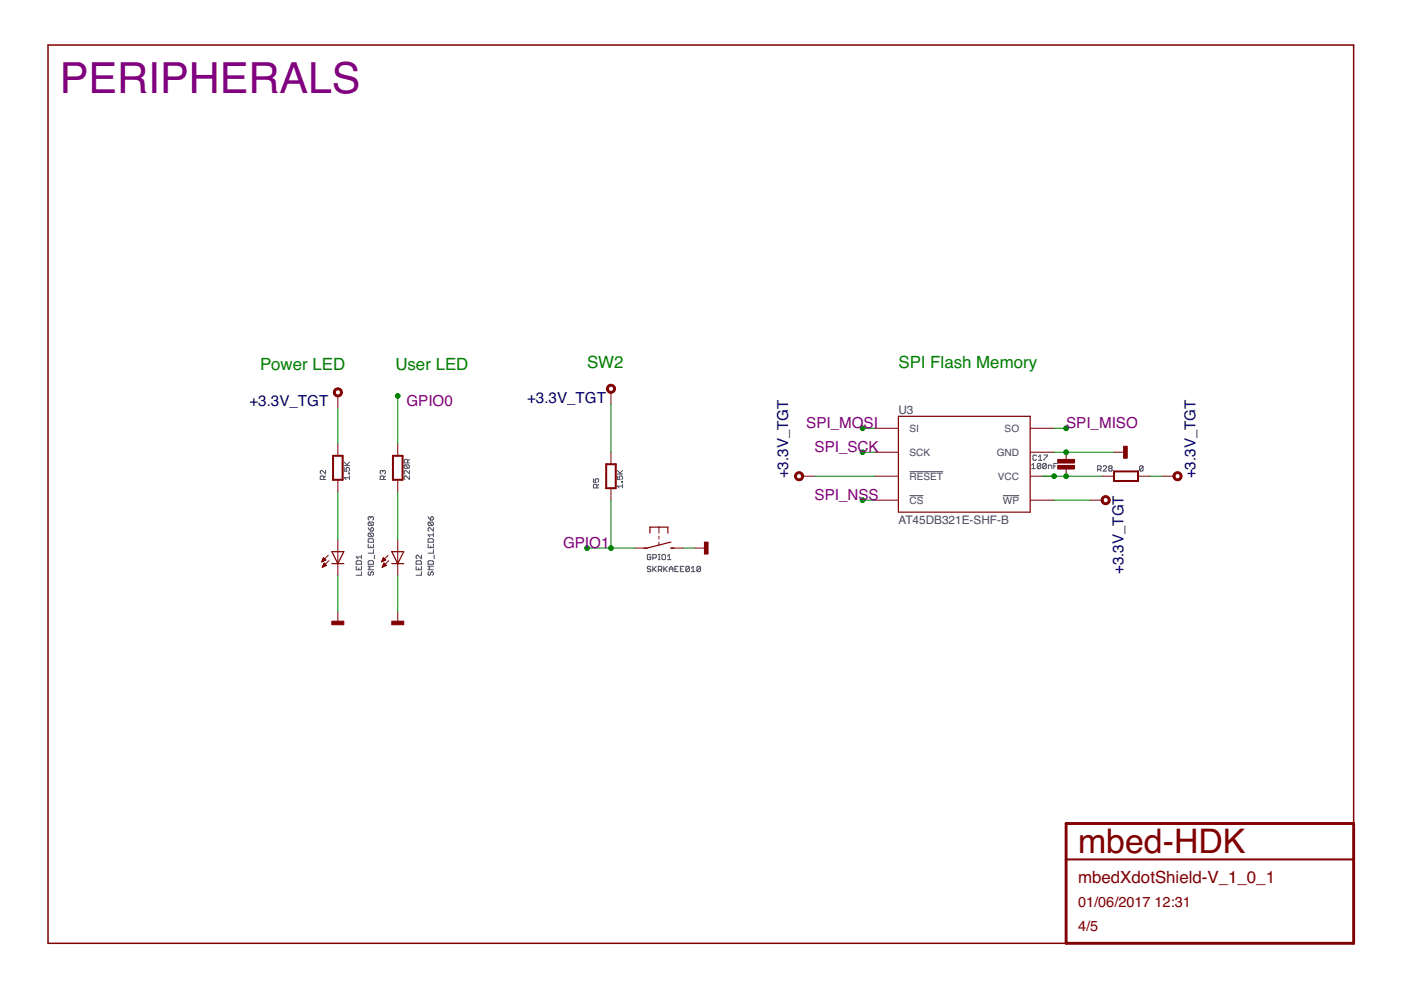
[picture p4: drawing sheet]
<svg xmlns="http://www.w3.org/2000/svg" width="297mm" height="210mm" viewBox="0 0 297 210" stroke-linecap="round" stroke-linejoin="round" font-family="sans-serif">
<g fill="none" stroke="#505050" stroke-width=".21">
<path d="M69 99.7v.8l-.7-.8-.4 .2v.4l.2 .2M73 99.1v.8h.5l-.1-.4 .1-.4h.4l.2 .2v.4l-.2 .2M73 98.7h1.1M73 98l.7 .7M74.1 98l-.6 .6M81.2 99.9l-.2-.2-.4 .2v.4l.2 .2M81.2 99.9l.1-.2 .4 .2v.4l-.2 .2M81.2 99.9v.2M85.9 98.6h.7l.2 .2v.3l-.2 .2M85.9 98.6l-.2 .2v.3l.2 .2h.7M85.9 98.6l.7 .7M86.4 98.1v-.5l-.2-.2-.5 .2v.5h1.1"/>
<path d="M86.8 99.7v.8l-.7-.8-.4 .2v.4l.2 .2M86.8 97.4l-.4 .4M130.9 99.8l.7 .7M132 99.8l-.6 .5M218.8 98.6l.3-.3v1.1M218.8 99.4h.7M219.8 96.7l-.2-.2h-.4l-.2 .2v.7l.2 .2h.4l.2-.2M220.2 97.6h.7M220.2 96.8l.4-.3v1.1M220.7 98.4v.8l-.2 .2h-.4l-.2-.2M220.7 98.4l-.2-.1h-.4l-.2 .1v.8M220.7 98.4l-.8 .8"/>
<path d="M221.3 96.5h.8l-.8 1.1M221.8 98.4v.8l-.1 .2h-.4l-.2-.2M221.8 98.4l-.1-.1h-.4l-.2 .1v.8M221.8 98.4l-.7 .8M222.3 99.4v-.8h.5l.2 .2v.6M223.4 98.8h.4M224.2 98.3h-.8v1.1M232.7 99.5h.6l.2-.2v-.3l-.2-.2h-.6v1.1M233.1 99.5l.4 .4M233.9 99l.2-.2h.3l.2 .2-.7 .9h.7M235.2 99.3h.4M235.2 99.3l-.1-.2 .1-.3h.4l.2 .2-.2 .3"/>
<path d="M235.2 99.3l-.1 .2 .1 .4h.4l.2-.2-.2-.4M242.4 99l-.2-.2h-.4l-.2 .2v.7M242.4 99v.7l-.2 .2h-.4l-.2-.2M242.4 99l-.8 .7M68.6 101.7v-.6l-.1-.2h-.4l-.2 .2v.6h1.1M69 100.9l-.4 .4M73.9 100.3h.2v.2h-.2zM74.1 101.3h-1.1l.4 .4M74.1 100.9v.8M75.5 119.1l.2-.2h.8l.1 .2v.5h-1.1zM76.6 118.1h-1.1l.4 .4M76.6 117.7v.8"/>
<path d="M78.1 114.4l.2-.2h.7l.2 .2v.6h-1.1zM78.1 115.4v.7h1.1v-.7M78.1 119.1l.2-.2h.7l.2 .2v.5h-1.1zM78.1 111.9l.5 .7M78.3 110.7l-.2 .2v.4l.2 .1h.7M78.3 113l-.2 .2v.4l.2 .2h.7M78.3 110.7h.7l.2 .2v.4l-.2 .1M78.3 113h.7l.2 .2v.4l-.2 .2M78.3 113l.7 .8M78.3 110.7l.7 .7M78.6 109.7l-.2-.2-.3 .2v.4l.2 .2M78.6 109.7v.2"/>
<path d="M78.6 112.1l.4-.2 .2 .2v.3l-.2 .2h-.4zM78.6 115.8v.3M78.6 109.7l.2-.2 .4 .2v.4l-.2 .2M79.2 116.5v.8h-1.1M79.4 117.7v.8M81.3 101.7v-.6l-.1-.2h-.4l-.2 .2v.6h1.1M81.7 100.9l-.4 .4M86.8 100.9v.8l-.7-.8-.4 .2v.4l.2 .2M88.2 119.1l.2-.2h.8l.1 .2v.5h-1.1zM89.3 117.7v.8l-.7-.8-.4 .2v.4l.2 .2M90.8 119.1l.2-.2h.7l.2 .2v.5h-1.1zM90.8 115.4v.7h1.1v-.7"/>
<path d="M90.8 114.4l.2-.2h.7l.2 .2v.6h-1.1zM90.8 109.5l.5 .8M91 110.7l-.2 .2v.4l.2 .1h.7M91 110.7h.7l.2 .2v.4l-.2 .1M91 110.7l.7 .7M91.3 109.7l.4-.2 .2 .2v.4l-.2 .2h-.4zM91.3 115.8v.3M91.9 116.5v.8h-1.1M91.9 111.9v.7l-.8-.7-.3 .2v.3l.2 .2M91.9 113v.8M91.9 113.4h-1.1l.3 .4M92.1 117.7v.8"/>
<path d="M125.8 101.5v.8h.6l-.2-.4 .2-.4h.3l.2 .2-.2 .6M126.6 103.4v-.5l-.2-.2h-.4l-.2 .2v.5h1.1M126.9 102.7l-.3 .4M130.9 100.9v.8h.5l-.1-.4 .1-.4h.4l.2 .2v.4l-.2 .2M130.9 100.5h1.1M131.8 102.1h.2v.2h-.2zM132 103.1h-1.1l.4 .3M132 102.7v.7M138 117.7l-.2-.1h-.4l-.2 .1v.8l.2 .2h.4l.2-.2v-.4h-.4M138.4 118.3h.6l.1-.2v-.4l-.1-.1h-.6v1.1M139.6 117.6h.4M139.6 118.7h.4"/>
<path d="M139.8 117.6v1.1M140.4 117.7l.1-.1 .6 .1v.8l-.2 .2-.5-.2zM141.5 117.9l.4-.3v1.1M141.5 118.7h.8M192.8 100h7.2M192.8 105.1h3M212.6 105.1h3.5M75.5 120.1v.7h1.1v-.7M76.1 120.4v.4M76.6 121.2v.8h-1.1M78.3 121.2l-.2 .2v.4l.3 .2 .2-.6 .4-.2 .2 .2v.4l-.2 .2M79.2 120.1h-1.1l.3 .3-.3 .4h1.1"/>
<path d="M88.2 120.1v.7h1.1v-.7M88.8 120.4v.4M89.3 121.2v.8h-1.1M91 121.2l-.2 .2v.4l.3 .2 .2-.2v-.4l.4-.2 .2 .2v.4l-.2 .2M91.9 120.1h-1.1l.3 .3-.3 .4h1.1M138 120.3l-.2-.2h-.4l-.2 .4 .2 .1h.4l.2 .4-.2 .2h-.4l-.2-.2M138.4 120.1v1.1M138.6 120.6l.5 .6M139.1 120.1l-.7 .7M139.6 120.8h.5l.2-.2v-.3l-.2-.2h-.5v1.1M140 120.8l.3 .4M140.7 120.1v1.1"/>
<path d="M140.9 120.6l.6 .6M141.5 120.1l-.8 .7M141.9 120.6h.8M141.9 121.2v-.7l.4-.4 .4 .4v.7M143.1 120.6h.3M143.8 120.1h-.7v1.1h.7M144.3 120.6h.3M145 120.1h-.7v1.1h.7M146.2 120.3l-.2-.2h-.4l-.2 .2v.7M146.2 120.3v.7l-.2 .2h-.4l-.2-.2M146.2 120.3l-.8 .7M146.6 121.2h.7"/>
<path d="M146.6 120.5l.4-.4v1.1M148.5 120.3l-.2-.2h-.4l-.1 .2v.7M148.5 120.3v.7l-.2 .2h-.4l-.1-.2M148.5 120.3l-.7 .7"/>
</g>
<path d="M287 174.6v-165.1h-276.8v190.5h215.8" fill="none" stroke="#800000" stroke-width=".32"/>
<path d="M226 174.6h61v25.4h-61z" fill="none" stroke="#800000" stroke-width=".61"/>
<path d="M70.6 96.6h2v5.1h-2zM83.3 96.6h2v5.1h-2zM128.5 98.4h2.1v5.1h-2.1zM236.2 99.9h5.1v2.1h-5.1zM226 182.2h61" fill="none" stroke="#800000" stroke-width=".42"/>
<g fill="none" stroke="#800000" stroke-width=".21">
<path d="M71.6 83.9v2.6M71.6 94.1v2.5M84.3 94.1v2.5M129.5 83.2v2.5M129.5 95.9v2.5M185.4 90.8h5.1M185.4 95.9h5.1M218.4 90.8h5.1M218.4 95.9h5.1M226 95.9v1.5M226 99.4v1.6M236.2 95.9h2.5"/>
<path d="M68.2 119.1h.1M68.3 119h.3M68.3 118.8h.6M68.4 118.7h.7M68.4 118.6h.5M68.5 118.5h.3M68.5 119.9h.7M68.5 118.3h.2M68.5 119.8h.6M68.6 118.2l.5 .5-.9 .4zM68.6 119.7h.4M68.6 119.5h.3"/>
<path d="M68.7 119.4h.1M68.7 119.4l.5 .5-.9 .4zM69.6 117.7l-1.4 1.4M69.7 118.9l-1.4 1.4M71.6 101.7v2.6M71.6 114.4v7.6M80.9 119.1h.1M81 119h.3M81 118.8h.6M81.1 118.7h.7M81.1 118.6h.5M81.2 118.5h.3"/>
<path d="M81.2 119.9h.7M81.2 118.3h.2M81.2 119.8h.6M81.3 119.7h.4M81.3 118.2l.5 .5-.9 .4zM81.3 119.5h.3M81.4 119.4h.1M81.4 119.4l.5 .5-.9 .4zM82.3 117.7l-1.4 1.4M82.4 118.9l-1.4 1.4M84.3 101.7v2.6M84.3 114.4v7.6"/>
<path d="M129.5 103.5v2.5M134.6 116.2h2.6M139.7 111.8v1.2M139.7 113.7v.6M139.7 114.9v.7M142.2 116.2h2.6M147.3 116.2h2.6M170.2 101h2.5M185.4 101h5.1M185.4 106h5.1M218.4 101h5.1M218.4 106h5.1"/>
<path d="M231.1 106h2.6M233.7 101h2.5M241.3 101h2.5M246.4 101h2.5M68.4 120.2h.2M68.4 120h.5M71.6 129.7v2.5M81.1 120.2h.2M81.1 120h.5M84.3 129.7v2.5"/>
</g>
<g fill="#800000" stroke="#800000" stroke-width=".21">
<path d="M128.8 81.8a.97 .97 0 0 1 1.5 .1 .97 .97 0 0 1-.5 1.5 .97 .97 0 0 1-1.2-1h.4a.56 .56 0 0 1 .8-.4 .56 .56 0 0 1 .1 .9 .56 .56 0 0 1-.9-.3v-.2h-.4z" fill-rule="evenodd"/>
<path d="M70.9 82.6a.96 .96 0 0 1 1.5 0 .96 .96 0 0 1-.5 1.5 .96 .96 0 0 1-1.2-.9h.4a.56 .56 0 0 1 .7-.6 .56 .56 0 0 1 .2 1 .56 .56 0 0 1-.9-.2v-.2h-.4z" fill-rule="evenodd"/>
<path d="M233.7 105.5a.97 .97 0 0 1 1.5 0 .97 .97 0 0 1-.5 1.5 .97 .97 0 0 1-1.3-1h.5a.56 .56 0 0 1 .8-.4 .56 .56 0 0 1 .1 .9 .56 .56 0 0 1-.9-.3v-.2h-.5z" fill-rule="evenodd"/>
<path d="M248.9 100.4a.97 .97 0 0 1 1.6 0 .97 .97 0 0 1-.6 1.5 .97 .97 0 0 1-1.2-.9h.4a.56 .56 0 0 1 .8-.5 .56 .56 0 0 1 .1 .9 .56 .56 0 0 1-.9-.2v-.2h-.4z" fill-rule="evenodd"/>
<path d="M168.7 100.4a.97 .97 0 0 1 1.5 0 .97 .97 0 0 1-.5 1.5 .97 .97 0 0 1-1.3-.9h.4a.56 .56 0 0 1 .8-.6 .56 .56 0 0 1 .2 .9 .56 .56 0 0 1-.9-.1l-.1-.2h-.4z" fill-rule="evenodd"/>
</g>
<g fill="#800000" stroke="#800000" stroke-width=".21">
<path d="M149.4 114.9h.7v2.6h-.7z"/>
<path d="M70.4 131.7h2.5v.8h-2.5z"/>
<path d="M83.1 131.7h2.5v.8h-2.5z"/>
<path d="M224.3 97.4h3.5v.8h-3.5z"/>
<path d="M224.3 98.7h3.5v.7h-3.5z"/>
<path d="M238.2 94.6h.8v2.6h-.8z"/>
</g>
<path d="M190.5 88.3h27.9v20.3h-27.9zM70.4 117h2.5l-1.3 2.5zM70.4 119.5h2.5M83.1 119.5h2.5M83.1 117h2.5l-1.3 2.5zM137.8 113v-1.2h3.8v1.2M142.2 114.9l-5 1.3h-.7M142.2 116.2h.7" fill="none" stroke="#800000" stroke-width=".25"/>
<g fill="none" stroke="#008000" stroke-width=".21">
<path d="M71.6 86.5v7.6M84.3 83.9v10.2M129.5 85.7v10.2M182.9 95.9h2.5M182.9 90.8h2.5M223.5 95.9h12.7M223.5 90.8h2.5M71.6 104.3v10.1M84.3 104.3v10.1M124.5 116.2h10.1M129.5 106v10.2M144.8 116.2h2.5"/>
<path d="M172.7 101h12.7M182.9 106h2.5M221 101h12.7M223.5 106h7.6M243.8 101h2.6M71.6 122v7.7M84.3 122v7.7"/>
</g>
<g fill="#008000" stroke="#008000" stroke-width=".21">
<circle cx="226" cy="95.9" r=".51"/>
<circle cx="124.5" cy="116.2" r=".51"/>
<circle cx="129.5" cy="116.2" r=".51"/>
<circle cx="84.3" cy="83.9" r=".51"/>
<circle cx="182.9" cy="95.9" r=".51"/>
<circle cx="182.9" cy="90.8" r=".51"/>
<circle cx="226" cy="90.8" r=".51"/>
<circle cx="182.9" cy="106" r=".51"/>
<circle cx="223.5" cy="101" r=".51"/>
<circle cx="226" cy="101" r=".51"/>
</g>
<text font-size="9.1" fill="#800080" x="12.7" y="19.7">PERIPHERALS</text>
<text font-size="7.2" fill="#800000" x="228.6" y="181">mbed-HDK</text>
<g font-size="3.6" fill="#008000">
<text x="55.1" y="78.4">Power LED</text>
<text x="83.8" y="78.4">User LED</text>
<text x="124.5" y="78.1">SW2</text>
<text x="190.5" y="78.1">SPI Flash Memory</text>
</g>
<text font-size="3.6" fill="#800000" x="228.6" y="187.3">mbedXdotShield-V_1_0_1</text>
<g font-size="3.2" fill="#000080">
<text x="52.9" y="86">+3.3V_TGT</text>
<text x="111.8" y="85.5">+3.3V_TGT</text>
<text x="167.1" y="101.4" transform="rotate(-90 167.1 101.4)">+3.3V_TGT</text>
<text x="253.5" y="101.4" transform="rotate(-90 253.5 101.4)">+3.3V_TGT</text>
<text x="238.2" y="121.8" transform="rotate(-90 238.2 121.8)">+3.3V_TGT</text>
</g>
<g font-size="3.2" fill="#800080">
<text x="86.2" y="86">GPIO0</text>
<text x="170.9" y="90.8">SPI_MOSI</text>
<text x="172.7" y="95.9">SPI_SCK</text>
<text x="226" y="90.8">SPI_MISO</text>
<text x="172.7" y="106">SPI_NSS</text>
<text x="119.4" y="116.2">GPIO1</text>
</g>
<g font-size="3.1" fill="#800000">
<text x="228.6" y="192.4">01/06/2017</text>
<text x="228.6" y="197.5">4/5</text>
<text x="244.8" y="192.4">12:31</text>
</g>
<g font-size="2.5" fill="#505050">
<text x="190.5" y="87.8">U3</text>
<text x="190.5" y="111.1">AT45DB321E-SHF-B</text>
</g>
<g font-size="2.1" fill="#505050">
<text x="192.8" y="91.6">SI</text>
<text x="213" y="91.6">SO</text>
<text x="192.8" y="96.7">SCK</text>
<text x="192.8" y="101.7">RESET</text>
<text x="211.3" y="96.7">GND</text>
<text x="211.6" y="101.7">VCC</text>
<text x="192.8" y="106.8">CS</text>
<text x="212.6" y="106.8">WP</text>
</g>
</svg>
